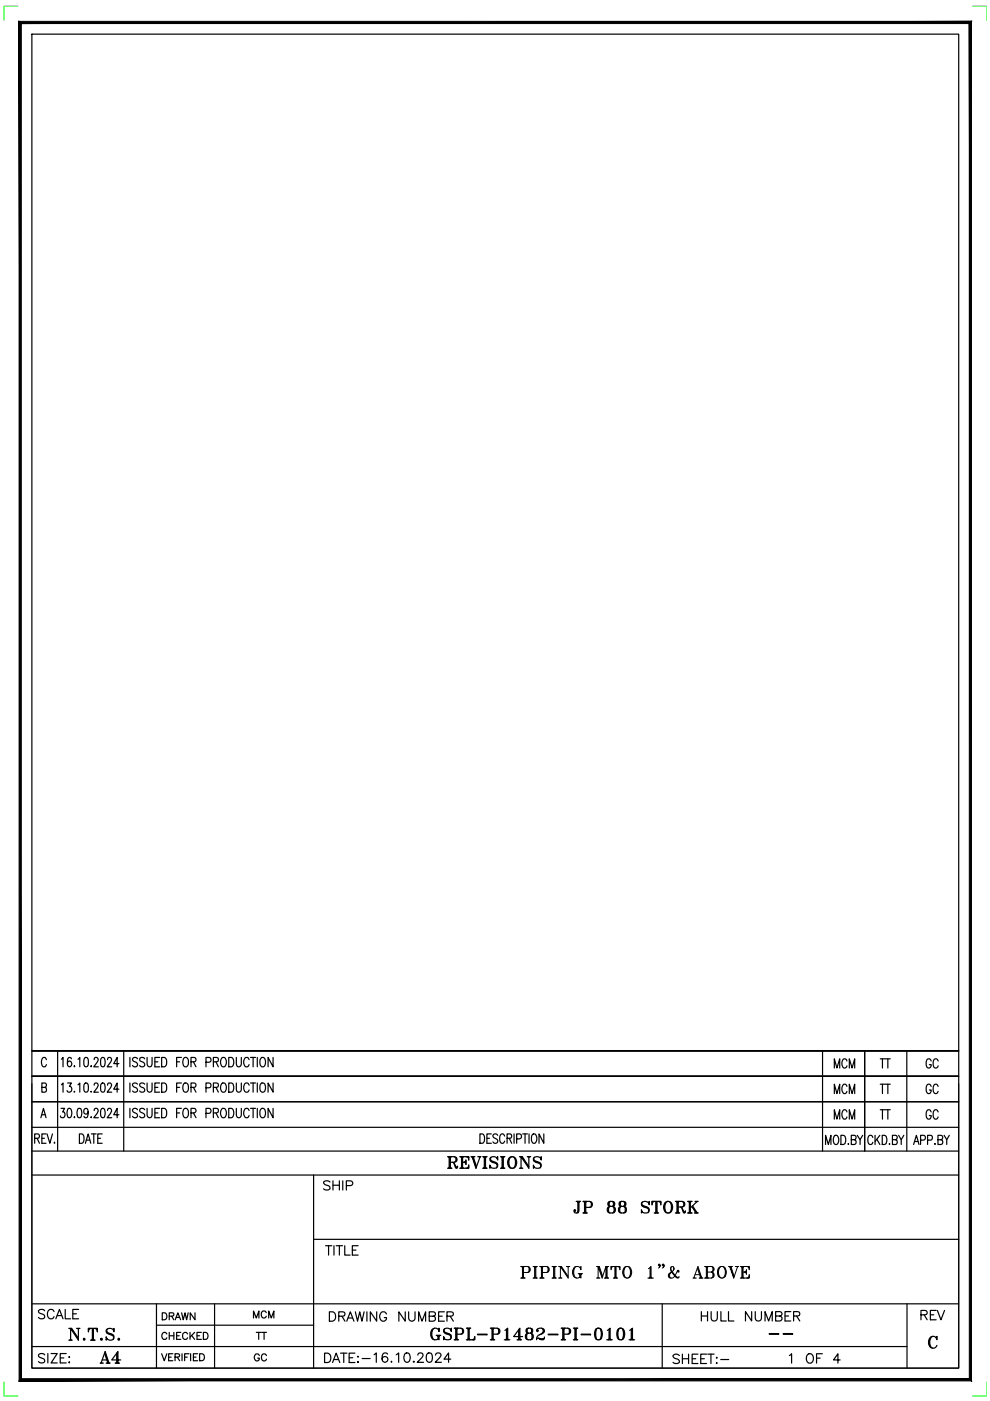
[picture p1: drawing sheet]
<svg xmlns="http://www.w3.org/2000/svg" width="210mm" height="297mm" viewBox="0 0 210 297" stroke-linecap="round" stroke-linejoin="round" font-family="sans-serif">
<!-- layer: Title Block -->
<g fill="none" stroke="#000" stroke-width=".25">
<path d="M6.8 7.2h196.5v282.9h-196.5zM6.8 239h196.5M6.8 233.6h196.5M8.7 237l.5-2 .6 2M8.9 230.5h.8l.1-.3-.1-.5-.8-.1v2h.6l.3-.4a.52 .52 0 0 0-.3-.7M8.9 236.3h.7M9.8 224.7a.49 .49 0 0 0-.7-.4 1.38 1.38 0 0 0 .1 1.9 .52 .52 0 0 0 .6-.5M12.2 222.8v21.3M12.9 235h.8l-.4 .8a.59 .59 0 0 1 .5 .8 .59 .59 0 0 1-.9 .2l-.1-.2M13 230l.4-.4v2M13 224.6l.4-.4v2M14.3 229.6h.8l-.4 .7a.58 .58 0 0 1 .5 .9 .58 .58 0 0 1-1 0"/>
<path d="M14.4 235.1l.4-.1a1.28 1.28 0 0 1 0 2h-.2a1.56 1.56 0 0 1-.2-1.9zM15.1 224.5a.39 .39 0 0 0-.6-.2l-.2 .7v.9l.2 .2a.55 .55 0 0 0 .7-.5 .55 .55 0 0 0-.7-.6l-.2 .5M15.7 236.9h.2zM15.7 231.5h.2zM15.8 226v.2zM16.5 235.1l.4-.1a1.36 1.36 0 0 1 0 2h-.2a1.56 1.56 0 0 1-.2-1.9zM16.5 230l.4-.4v2M16.5 224.6l.4-.4v2M18 229.7l.3-.1a1.32 1.32 0 0 1 0 2l-.3-.1-.2-.3v-1.2zM18 224.3l.3-.1a1.36 1.36 0 0 1 0 2h-.1a1.56 1.56 0 0 1-.2-1.9zM18.7 235.7l-.1 .3a.44 .44 0 0 1-.4 .2 .44 .44 0 0 1-.4-.2v-.3a.54 .54 0 0 1 .5-.7 1.3 1.3 0 0 1 0 2l-.4-.1-.1-.2M19.3 236.8v.2z"/>
<path d="M19.3 231.4v.2zM19.3 226v.2zM20 235.5l.1-.4 .4-.1 .3 .6-.9 1.4h1M20 230.1l.2-.5h.3l.3 .4-.2 .6-.7 1h1M20 224.7l.1-.4a.53 .53 0 0 1 .7 .2 .53 .53 0 0 1-.2 .7l-.7 1h1M21.5 235.1l.4-.1a1.36 1.36 0 0 1 0 2h-.2a1.56 1.56 0 0 1-.2-1.9zM21.5 229.7l.4-.1a1.32 1.32 0 0 1 0 2l-.4-.1-.1-.3v-1.2zM21.5 224.3l.4-.1a1.36 1.36 0 0 1 0 2h-.2a1.56 1.56 0 0 1-.2-1.9zM22.8 235.5l.1-.4 .5-.1 .3 .6-1 1.4h1M22.8 230.1l.3-.5h.3l.3 .4-.3 .6-.7 1h1M22.8 224.7l.1-.4a.53 .53 0 0 1 .8 .2 .53 .53 0 0 1-.3 .7l-.7 1h1M25.2 236.3h-1.1l.7-1.3v2"/>
<path d="M25.2 230.9h-1.1l.7-1.3v2M25.2 225.5h-1.1l.7-1.3v2M26.2 222.8v21.3M27.5 224.2v2M27.5 229.6v2M27.5 235v2M29.2 235.3a.52 .52 0 0 0-.7-.3 .52 .52 0 0 0-.3 .7l.8 .4a.48 .48 0 0 1 .1 .5 .48 .48 0 0 1-.3 .4l-.5-.1-.2-.2M29.2 229.9a.52 .52 0 0 0-.7-.3 .52 .52 0 0 0-.3 .7l.8 .4a.48 .48 0 0 1 .1 .5 .48 .48 0 0 1-.3 .4l-.7-.3M29.2 224.5a.52 .52 0 0 0-.7-.3 .52 .52 0 0 0-.3 .7l.9 .5 .1 .5a.6 .6 0 0 1-1.1 0M30.7 235.3a.54 .54 0 0 0-.7-.3 .54 .54 0 0 0-.3 .7l.8 .4a.48 .48 0 0 1 .2 .5 .48 .48 0 0 1-.4 .4l-.6-.1-.1-.2M30.7 229.9a.55 .55 0 0 0-.7-.3 .55 .55 0 0 0-.3 .7l.8 .4a.48 .48 0 0 1 .2 .5 .48 .48 0 0 1-.4 .4l-.6-.1-.1-.2M30.7 224.5a.54 .54 0 0 0-.7-.3 .54 .54 0 0 0-.3 .7l.7 .3 .3 .4v.3a.6 .6 0 0 1-1.1 0"/>
<path d="M31.2 235v1.4a.53 .53 0 0 0 .5 .6 .53 .53 0 0 0 .5-.6v-1.4M31.2 229.6v1.4a.55 .55 0 0 0 .8 .5l.2-.5v-1.4M31.2 224.2v1.4a.55 .55 0 0 0 .3 .5 .55 .55 0 0 0 .5 0l.2-.5v-1.4M32.8 236h.7M32.8 230.5h.7M32.8 225.1h.7M33.9 235h-1.1v2h1.1M33.9 229.6h-1.1v2h1.1M33.9 224.2h-1.1v2h1.1M34.3 235a1.03 1.03 0 0 1 1 .5 1.03 1.03 0 0 1-.1 1.2l-.4 .3h-.5zM34.3 229.6a1.04 1.04 0 0 1 1.1 .7 1.04 1.04 0 0 1-.4 1.2l-.7 .1zM34.3 224.2a1.03 1.03 0 0 1 1 .5 1.03 1.03 0 0 1-.1 1.2l-.4 .3h-.5z"/>
<path d="M37.5 236h.6M37.5 230.5h.6M37.5 225.1h.6M38.5 235h-1v2M38.5 229.6h-1v2M38.5 224.2h-1v2M38.9 229.9a.58 .58 0 0 1 .7-.3 .58 .58 0 0 1 .3 .7 1.1 1.1 0 0 1-.4 1.3 .64 .64 0 0 1-.7-.8zM39.1 235.1l.1-.1a1.04 1.04 0 0 1 .6 1.7l-.1 .2a.61 .61 0 0 1-.7-.1 .61 .61 0 0 1-.2-.6v-.4zM39.1 224.3l.1-.1a1.04 1.04 0 0 1 .6 1.7l-.1 .2a.61 .61 0 0 1-.7 0 .61 .61 0 0 1-.2-.7v-.4zM40.5 236h.7l.3-.2 .1-.4-.2-.3-.9-.1v2M40.5 230.5h.9l.2-.3-.1-.4-.3-.2h-.7v2M40.5 225.1l.9-.1 .2-.3-.1-.3-.3-.2h-.7v2"/>
<path d="M41 236l.6 1M41 230.5l.6 1.1M41 225.1l.6 1.1M43.7 236.1l.9-.1 .1-.3-.1-.6-.9-.1v2M43.7 230.6h.7a.52 .52 0 0 0 .3-.5 .52 .52 0 0 0-.3-.5h-.7v2M43.7 225.2l.9-.1 .1-.2-.1-.5-.2-.2h-.7v2M45.2 236h.7l.4-.4a.45 .45 0 0 0-.4-.6h-.7v2M45.2 230.5h1l.1-.7-.4-.2h-.7v2M45.2 225.1l1-.1 .1-.6-.4-.2h-.7v2M45.8 236l.5 1M45.8 230.5l.5 1.1M45.8 225.1l.5 1.1"/>
<path d="M47.1 235.1l.1-.1a.97 .97 0 0 1 .7 1.5 .59 .59 0 0 1-.7 .5 .59 .59 0 0 1-.4-.8v-.4zM47.1 229.7l.1-.1a.64 .64 0 0 1 .8 .7v.5a.62 .62 0 0 1-.6 .8 .62 .62 0 0 1-.6-.8v-.5zM47.1 224.3l.1-.1a.97 .97 0 0 1 .7 1.5 .59 .59 0 0 1-.7 .5 .59 .59 0 0 1-.4-.8v-.4zM48.5 235h.6a1.2 1.2 0 0 1 0 2h-.6zM48.5 229.6h.6a1.15 1.15 0 0 1 0 2h-.6zM48.5 224.2h.6a1.2 1.2 0 0 1 0 2h-.6zM50.1 235v1.4a.53 .53 0 0 0 .5 .6 .53 .53 0 0 0 .6-.6v-1.4M50.1 229.6l.1 1.7a.51 .51 0 0 0 .9 0l.1-1.7M50.1 224.2l.1 1.7a.47 .47 0 0 0 .4 .3 .47 .47 0 0 0 .5-.3l.1-1.7M52.8 235.5a.59 .59 0 0 0-.7-.5 .59 .59 0 0 0-.4 .8v.4a.59 .59 0 0 0 .4 .8 .59 .59 0 0 0 .7-.5M52.8 230.1a.59 .59 0 0 0-.7-.5 .59 .59 0 0 0-.4 .7v.5a.59 .59 0 0 0 .4 .8 .59 .59 0 0 0 .7-.5M52.8 224.7a.59 .59 0 0 0-.7-.5 .59 .59 0 0 0-.4 .8v.4a.59 .59 0 0 0 .4 .8 .59 .59 0 0 0 .7-.5"/>
<path d="M53.1 235h1.1M53.1 229.6h1.1M53.1 224.2h1.1M53.7 224.2v2M53.7 229.6v2M53.7 235v2M54.6 224.2v2M54.6 229.6v2M54.6 235v2M55.2 229.9l.2-.2a.6 .6 0 0 1 .6 0 .6 .6 0 0 1 .3 .6v.5a.61 .61 0 0 1-.6 .8 .61 .61 0 0 1-.6-.8zM55.4 235.1a.61 .61 0 0 1 .7 0 .61 .61 0 0 1 .2 .7v.4a.61 .61 0 0 1-.6 .8 .61 .61 0 0 1-.6-.8 1.16 1.16 0 0 1 .3-1.1zM55.4 224.3a.61 .61 0 0 1 .7 0 .61 .61 0 0 1 .2 .7v.4a.61 .61 0 0 1-.6 .8 .61 .61 0 0 1-.6-.8 1.16 1.16 0 0 1 .3-1.1z"/>
<path d="M57.9 235v2l-1.1-2v2M57.9 229.6v2l-1.1-2v2M57.9 224.2v2l-1.1-2v2M174.4 222.8v21.3M183.3 222.8v21.3M192.3 222.8v21.3M203.3 228.2h-196.5h196.5M203.3 222.8h-196.5h196.5M6.8 244.1h196.5M6.8 249.1h196.5M7.4 241.3h.8l.2-.3-.2-.5-.8-.1v2M7.9 241.3l.5 1.1"/>
<path d="M8.9 241.3h.5M9.8 240.4h-.9v2h.9M10 240.4l.6 2 .5-2M11.5 242.2v.2zM16.8 240.4h.5a1.26 1.26 0 0 1 0 2h-.5zM18.1 242.4l.6-2 .5 2M18.3 241.7h.7M19.4 240.4h1M19.9 240.4v2M20.7 241.3h.6M21.7 240.4h-1v2h1M66.5 249.1v41"/>
<path d="M101.8 240.4h.5a1.26 1.26 0 0 1 0 2h-.5zM103.2 241.3h.6M104.2 240.4h-1v2h1M105.5 240.7a.49 .49 0 0 0-.8-.3 .49 .49 0 0 0 .1 .9l.4 .2a.53 .53 0 0 1 .2 .9 .53 .53 0 0 1-.9-.3M107 240.9a.55 .55 0 0 0-.7-.5 .55 .55 0 0 0-.4 .8v.4a.55 .55 0 0 0 .4 .8 .55 .55 0 0 0 .7-.5M107.5 241.3h.9l.1-.3-.1-.5-.9-.1v2M108 241.3l.5 1.1M109 240.4v2M109.5 241.5h.7l.3-.2 .1-.5-.2-.3-.9-.1v2M110.8 240.4h1M111.3 240.4v2M112.2 240.4v2"/>
<path d="M112.9 240.5a.61 .61 0 0 1 .7 0 .61 .61 0 0 1 .2 .7l-.1 .7a.55 .55 0 0 1-.7 .5 .55 .55 0 0 1-.3-.8v-.7zM115.3 240.4v2l-1-2v2M175 242.7v-2l.6 2 .6-2v2M176.8 241l.3-.3a.63 .63 0 0 1 .7 .7l-.1 .8a.49 .49 0 0 1-.7 .4l-.3-.7zM178.3 240.7h.5a1.15 1.15 0 0 1 0 2h-.5zM179.9 242.5v.2zM180.5 241.6h.8l.2-.3-.1-.4-.3-.2h-.6v2h.6l.3-.2 .1-.5-.4-.4M181.8 240.7l.6 .9v1.1M182.9 240.7l-.5 .9M185.1 241.2a.55 .55 0 0 0-.7-.5 .55 .55 0 0 0-.4 .7v.5a.55 .55 0 0 0 .4 .7 .55 .55 0 0 0 .7-.4M185.5 240.7v2M185.9 241.6l.6 1.1"/>
<path d="M186.5 240.7l-1 1.3M187.1 240.7h.4a1.15 1.15 0 0 1 0 2h-.4zM188.6 242.5v.2zM189.2 241.6h.9l.1-.3-.1-.5-.9-.1v2h.7l.3-.4a.52 .52 0 0 0-.3-.7M190.5 240.7l.6 .9v1.1M191.6 240.7l-.5 .9M193.7 242.7l.6-2 .5 2M193.9 242h.7M195.2 241.7l.8-.1 .2-.3-.1-.4-.3-.2h-.6v2M196.7 241.7h.6a.54 .54 0 0 0 .4-.5 .54 .54 0 0 0-.4-.5h-.6v2M198.2 242.5v.2zM198.9 241.6h.8l.2-.3-.1-.4-.3-.2h-.6v2h.6l.3-.2 .1-.5-.4-.4"/>
<path d="M200.2 240.7l.5 .9v1.1M201.3 240.7l-.6 .9M6.8 276.4h196.5M33.2 276.4v13.7M45.5 276.4v13.7M66.5 262.8h136.8M69 264.1h1.3M69.7 264.1v2M70.8 264.1v2M71.3 264.1h1.3M72 264.1v2M73.1 264.1v2h1.1"/>
<path d="M74.7 265h.8M75.9 264.1h-1.2v2h1.2M140.4 276.4v13.7M192.3 276.4v13.7M6.8 285.5h185.5M9.5 287.3a.73 .73 0 0 0-.7-.4 .73 .73 0 0 0-.6 .5l.2 .3 .7 .3a.47 .47 0 0 1 .4 .4 .47 .47 0 0 1-.2 .5 .91 .91 0 0 1-1.1-.2M10.1 287v2M10.8 287h1.3l-1.3 2h1.3M12.8 287.9h.7M14 287h-1.2v2h1.2M14.6 287.7h.2zM14.7 288.8v.2z"/>
<path d="M33.2 281h33.3M34.3 287l.5 1.5 .6-1.5M35.8 287.7h.5M36.6 287h-.8v1.5h.8M37.1 287.7h.9l.1-.3-.1-.3-.9-.1v1.5M37.6 287.7l.5 .8M38.6 287v1.5M39.1 287.7h.6M40.1 287h-1v1.5M40.4 287v1.5M41 287.7h.6M41.9 287h-.9v1.5h.9"/>
<path d="M42.3 287h.5a.78 .78 0 0 1 .6 .8 .78 .78 0 0 1-.6 .7h-.5zM197.3 283.7a1.54 1.54 0 0 0 0 1.8M197.7 283.3a1.57 1.57 0 0 0 0 2.5M198.5 283.7l.2-.4v.8a.9 .9 0 0 0-1.1-.8 .9 .9 0 0 0-.7 1 1.08 1.08 0 0 0 .2 1.2 1.08 1.08 0 0 0 1.2 .2l.4-.5"/>
</g>
<path d="M4 4.5l.5 287.8v-287.3zM4 4.5l.5 287.8-.5 .5zM4.5 292.3l-.5 .5 201.5-.5zM4 292.8l201.5-.5 .5 .5zM205.5 5v287.3l.5 .5zM206 4.5v288.3l-.5-287.8zM4.5 5h201l.5-.5zM4 4.5h202l-201.5 .5z" fill="#000" stroke="#000" stroke-width=".21"/>
<path d="M3.8 1.3h-3v3M206.2 1.3h3v3M.8 293v3h3M209.2 293v3h-3" fill="none" stroke="#0f0" stroke-width=".21"/>
<path d="M6.8 229.7v60.4h196.5v-60.4" fill="none" stroke="#000" stroke-width=".21"/>
<text font-size="6.6" x="109.4" y="272.3">PIPING MTO 1&quot;&amp; ABOVE</text>
<g font-size="5.7">
<text x="93.8" y="249.1">REVISIONS</text>
<text x="13.8" y="285.4">N.T.S.</text>
<text x="90.3" y="285.4">GSPL-P1482-PI-0101</text>
<text x="20.5" y="290.3">A4</text>
</g>
<g font-size="5.3">
<text x="176" y="233.2">MCM</text>
<text x="190.1" y="233.2" transform="rotate(-90 190.1 233.2)">TT</text>
<text x="195.4" y="233.2">GC</text>
<text x="176" y="238.5">MCM</text>
<text x="185.9" y="238.5">TT</text>
<text x="195.4" y="238.5">GC</text>
<text x="67.7" y="253.6">SHIP</text>
<text x="120.7" y="258.2">JP 88 STORK</text>
<text x="7.4" y="280.8">SCALE</text>
<text x="68.8" y="281.5">DRAWING NUMBER</text>
<text x="194.4" y="281.2">REV</text>
<text x="141.8" y="290.3">SHEET:-</text>
<text x="166.5" y="290.3">1 OF 4</text>
</g>
<g font-size="4.9">
<text x="176" y="227.5">MCM</text>
<text x="185.9" y="227.5">TT</text>
<text x="195.4" y="227.5">GC</text>
<text x="33.5" y="281.2">DRAWN</text>
<text x="52.9" y="280.8">MCM</text>
<text x="147.8" y="281.2">HULL NUMBER</text>
<text x="68.1" y="290">DATE:-</text>
<text x="78.3" y="290">16.10.2024</text>
</g>
<g font-size="4.4">
<text x="33.5" y="285">CHECKED</text>
<text x="53.6" y="285">TT</text>
<text x="52.9" y="289.6">GC</text>
</g>
<text font-size="2.6" x="162.3" y="284">--</text>
</svg>
